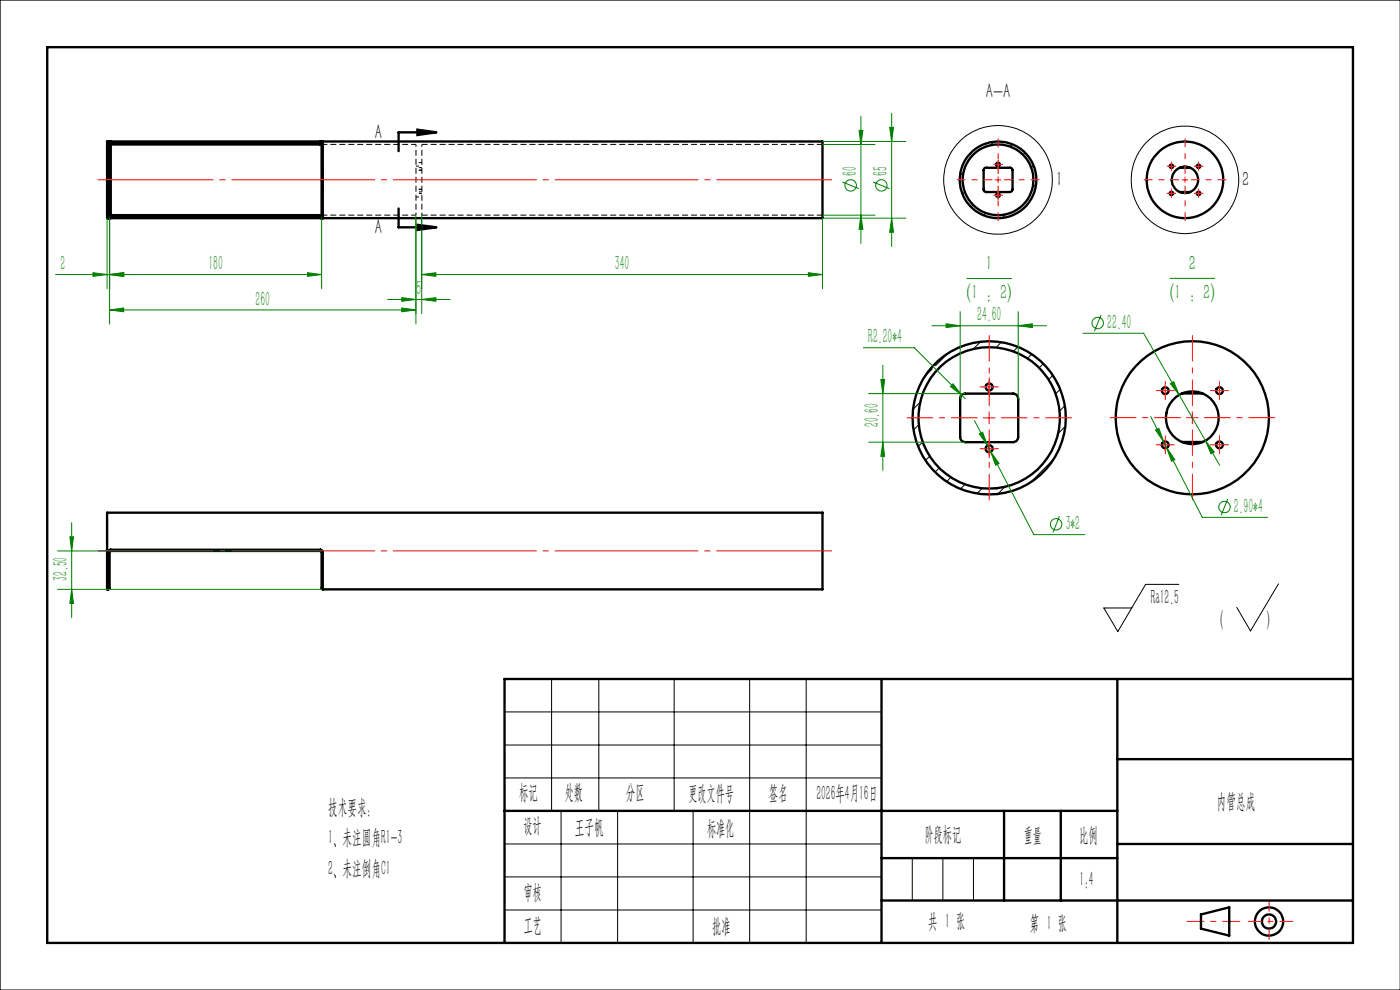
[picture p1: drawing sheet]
<svg xmlns="http://www.w3.org/2000/svg" width="297mm" height="210mm" viewBox="0 0 297 210" stroke-linecap="round" stroke-linejoin="round" font-family="sans-serif">
<path d="M23.5 30h44.5M68 46.3h-44.5M68.4 45.6h19.8" fill="none" stroke="#000" stroke-width=".21" stroke-dasharray="1.3 .6" stroke-dashoffset=".3" stroke-linecap="butt"/>
<path d="M88.2 30.6v15M68.5 45.6v-15M89.5 45.6v-15" fill="none" stroke="#000" stroke-width=".21" stroke-dasharray="1.3 .6" stroke-dashoffset=".8" stroke-linecap="butt"/>
<g fill="none" stroke="#000" stroke-width=".21" stroke-dasharray="1.3 .6" stroke-linecap="butt">
<path d="M22.7 35.6h.5M23.2 34.9h-.5M23.2 35.3h-.5M68.2 30.6h.3M68.3 30.5l-.1-.1M68.4 30.6l-.1-.1M68.5 30.6l-.2-.1M174.5 30.6h-85M22.7 41.4h.5M22.7 40.9h.5M23.2 40.6h-.5M68.2 45.9l.1-.2"/>
<path d="M68.3 45.7l.2-.1M68.5 45.6h-.3M89.5 45.6h85"/>
</g>
<path d="M88.2 35.2h1.3M89.5 35.6h-1.3M89.5 36.1h-1.3M89.5 34.5h-1.3M88.2 41.8h1.3M89.5 40.7h-1.3M89.5 40.2h-1.3M89.5 41h-1.3" fill="none" stroke="#000" stroke-width=".21" stroke-dasharray="1.3 .6" stroke-dashoffset=".6" stroke-linecap="butt"/>
<path d="M88.2 30.6h-19.8" fill="none" stroke="#000" stroke-width=".21" stroke-dasharray="1.3 .6" stroke-dashoffset=".2" stroke-linecap="butt"/>
<g fill="none" stroke="#000" stroke-width=".5">
<path d="M10 10h277v190h-277zM23 30v16.3M23 30l.2 .3M23 30h.1M23.1 30h.4M23.1 30h-.4v16.3h.3M23.2 30.3v15.7M23.2 30.3h.3M23.2 30.4h.3M23.5 30.6v15M23.5 30.4v.2M23.5 30.6l-.3 .3"/>
<path d="M23.5 30v.3M23.5 30h44.5M23.5 30.6h44.5M23.5 30.3v.1M23.5 30.3h44.5M23.5 30.4h44.5M68 30h.4M68 30.3h.2M68 30.4v.2M68 30.4h.2M68 30.6h.2M68 30v.3"/>
<path d="M68 30.3v.1M68.2 30.3v15.7M68.4 30h106.1v16.3h-106.1M68.4 30h.1M68.5 30v16.3M68.5 30l-.3 .3M88.5 27.5l4.1 .6-4.1 .5zM92.6 28.1h-8v4M208.9 35.7l5.3-.1a.54 .54 0 0 1 .6 .5v4.2l-.2 .3-5.4 .1a.54 .54 0 0 1-.5-.5v-4.2zM250.3 35.6h2.2M23 46.3h.1M23 46.3h.5"/>
<path d="M23.2 46l-.2 .3M23.2 46h.3M23.2 45.9h.3M23.2 45.4l.3 .2M23.5 45.6v.3M23.5 46v.3M23.5 46.3h44.5M23.5 45.6h44.5M23.5 45.9v.1M23.5 45.9h44.5M23.5 46h44.5M68 46.3h.4"/>
<path d="M68 46h.2M68 45.9h.2M68 45.6v.3M68 45.6h.2M68 46v.3M68 45.9v.1M68.2 46l.3 .3M68.4 46.3h.1M84.6 44.2v4h8M88.5 47.7l4.1 .5-4.1 .6zM250.3 40.7h2.2M204 83.8l.6-.3h10.3a1.08 1.08 0 0 1 1.1 1.1v8.1a1.08 1.08 0 0 1-1.1 1.1h-10.1a1.08 1.08 0 0 1-1.1-1.1v-8.1z"/>
<path d="M250.8 83.5h4.3M250.8 93.8h4.3M23 117.1v7.9M23.2 117.1v7.6l-.2 .3M23.2 117.1h-.2M23.5 116.6l-.4 .2-.1 .3M23.5 116.6v.3M23.5 116.9l-.3 .2M23.5 116.6h44.5M23.5 116.9h44.5M68 116.6l.3 .1 .2 .4M68 116.9l.2 .2"/>
<path d="M68 116.6v.3M68.2 117.1v7.7l.3 .2M68.2 117.1h.3M68.5 117.1v7.9M23 125h-.3v-16.2h151.8v16.2h-106M187 144v56M237 144v56M287 144h-180v56M107 172h130M213 172v19M225 172v19M237 161h50"/>
<path d="M237 179h50M187 191h100M187 182h50M254.8 194l6-1.5v6l-6-1.5z"/>
<circle cx="211.7" cy="38.1" r="8.1"/>
<circle cx="211.7" cy="34.9" r=".38"/>
<circle cx="211.7" cy="38.1" r="7.5"/>
<circle cx="248.5" cy="35.3" r=".37"/>
<circle cx="251.4" cy="38.1" r="8.1"/>
<circle cx="251.4" cy="38.2" r="2.81"/>
<circle cx="254.3" cy="35.3" r=".37"/>
<circle cx="211.7" cy="41.4" r=".37"/>
<circle cx="248.5" cy="41" r=".37"/>
<circle cx="254.3" cy="41" r=".37"/>
<circle cx="209.8" cy="88.7" r="15"/>
<circle cx="209.8" cy="95.2" r=".75"/>
<circle cx="209.8" cy="82.1" r=".74"/>
<circle cx="209.9" cy="88.6" r="16.2"/>
<circle cx="247.2" cy="94.4" r=".73"/>
<circle cx="247.2" cy="82.9" r=".73"/>
<circle cx="252.9" cy="88.6" r="16.2"/>
<circle cx="253" cy="88.6" r="5.6"/>
<circle cx="258.7" cy="94.4" r=".73"/>
<circle cx="258.7" cy="82.9" r=".73"/>
<circle cx="269.2" cy="195.5" r="1.51"/>
<circle cx="269.2" cy="195.5" r="3"/>
</g>
<g fill="none" stroke="#000" stroke-width=".21">
<path d="M0 0h297v210h-297zM204.4 36.5l-.7 .7M210.8 30.1l-.8 .7M214.8 30.6l-.5 .5M217.5 32.4l-.5 .4M219.3 35.1l-.5 .5M219.8 39l-.8 .8M204.7 40.7l-.5 .5M206.4 43.5l-.4 .4M209.2 45.2l-.5 .5M213.4 45.5l-.8 .7M197.8 78.3l-1.6 1.6"/>
<path d="M201.1 75l-2.6 2.6M208 72.5l-1.5 1.5M212.4 72.6l-1.1 1.1M215.9 73.6l-.9 .9M218.9 75.1l-.9 .9M221.3 77.1l-.8 .9M223.3 79.6l-.8 .9M194.9 90.1l-1.1 1.1M195.2 85.3l-1.5 1.5M195.8 93.8l-1 .9M197.2 96.8l-.9 .9M199.2 99.3l-.8 .8"/>
<path d="M223.5 97.4l-4.9 4.9M224.9 82.5l-1 1M225.9 86.1l-1.1 1.1M226 90.4l-1.5 1.6M201.7 101.2l-.9 1M204.7 102.8l-.9 .9M208.4 103.6l-1.1 1.1M213.2 103.2l-1.5 1.6M250.1 124h-7.1l-5.9 10-2.9-5h5.9M271.2 123.9l-5.9 9.9-2.9-5M107 151h80M107 158h80"/>
<path d="M117 144v28M127 144v28M143 144v28M159 144v56M171 144v56M107 165h80M107 179h80M119 172v28M131 172v28M147 172v28M107 186h80M107 193h80"/>
<path d="M193.5 182v9M200 182v9M206.5 182v9"/>
<circle cx="211.7" cy="38.2" r="11.5"/>
<circle cx="251.4" cy="38.2" r="11.4"/>
</g>
<g fill="none" stroke="#008000" stroke-width=".21">
<path d="M174.5 30h17.7M174.5 30.6h11.1M178.7 38.6l3.5 1.4M182.2 27.6h.9l-.5 3zM182.6 24.7v26.9M185.2 38.6l3.5 1.4M188.7 27h.8l-.3 3zM189.2 24v28.3M11.8 58.2h56.4M19.7 57.8l3 .4-3 .4zM22.7 46.3v14.9M23.2 58.2l3-.4v.8z"/>
<path d="M23.2 46.3v22.4M65.2 57.8l3 .4-3 .4zM68.2 46.3v14.9M88.2 45.6v23.1M89.5 58.2l3-.4v.8zM89.5 45.6v20.9M89.5 58.2h85M171.5 57.8l3 .4-3 .4zM174.5 45.6h11.1M182.6 45.6l.5 3h-.9zM189.2 46.3l.3 3h-.8zM192.2 46.3h-17.7v14.9"/>
<path d="M205.1 59.1h9.5M248.2 59h9.5M23.2 65.7l3-.4v.8zM23.2 65.7h65M82.2 63.5h13.3M85.2 63.1l3 .4-3 .4zM85.2 65.3l3 .4-3 .4zM89.5 63.5l3-.4v.8zM183.2 73.8h10.8l10.8 10.8M187.3 77.5v22.3M197.7 69.1h24.3M200.7 68.7l3 .4-3 .4z"/>
<path d="M203.7 66.1v18.5M216 69.1l3-.4v.8zM216 66.1v18.5M229.7 70.7h12.9l16.1 28M233.6 66.8l-1.4 3.5M184.3 83.5h20.5M184.3 93.8h20.5M186.9 80.5h.8l-.4 3zM187.3 93.8l.4 3h-.8zM202.2 81.4l1.8 2.4-2.4-1.8zM206.7 89.2l2.8 5.3M207.8 92l.7-.3 1 2.8z"/>
<path d="M209.5 94.5l.7 1.3M210.2 95.8l1.7 2.5-.7 .4zM210.2 95.8l9.1 17.6h10.9M244.1 88.4l2.8 5.3M245.1 91.2l.8-.3 1 2.8zM246.9 93.7l.6 1.3M247.5 95l1.7 2.5-.7 .4zM247.5 95l7.6 14.7h13.8M248.3 81.4l.7-.4 1.2 2.8zM255.7 93.5l1.9 2.4-.7 .4zM12.2 116.9h56M14.8 113.9h.8l-.4 3z"/>
<path d="M15.2 110.9v20.1M224.8 109.5l-1.4 3.5M260.5 105.8l-1.4 3.5M12.2 125h56M15.2 125l.4 3h-.8z"/>
<circle cx="180.5" cy="39.3" r="1.2"/>
<circle cx="187" cy="39.3" r="1.21"/>
<circle cx="232.9" cy="68.5" r="1.2"/>
<circle cx="224.1" cy="111.2" r="1.21"/>
<circle cx="259.8" cy="107.6" r="1.22"/>
</g>
<path d="M20.7 38.1h155.8M20.7 116.9h155.8" fill="none" stroke="#f00" stroke-width=".21" stroke-dasharray="30.5 1.3 1.3 1.3" stroke-dashoffset="5.9" stroke-linecap="butt"/>
<path d="M210.5 38.1h-7.5M211.7 36.9v-7.5M211.7 39.4v7.5M213 38.1h7.5M250.1 38.1h-7.5M251.4 36.9v-7.5M251.4 39.4v7.5M252.6 38.1h7.5" fill="none" stroke="#f00" stroke-width=".21" stroke-dasharray="30.5 1.3 1.3 1.3" stroke-dashoffset="28.6" stroke-linecap="butt"/>
<g fill="none" stroke="#f00" stroke-width=".21" stroke-dasharray="30.5 1.3 1.3 1.3" stroke-linecap="butt">
<path d="M211.1 34.9h-.4M211.7 34.2v-.3M211.7 35.5v.4M212.4 34.9h.3M247.9 35.3h-.4M248.5 34.6v-.3M248.5 35.9v.3M249.1 35.3h.4M253.6 35.3h-.3M254.3 34.6v-.3M254.3 35.9v.3M254.9 35.3h.4"/>
<path d="M211.1 41.4h-.4M211.7 40.8v-.4M211.7 42v.4M212.4 41.4h.3M247.9 41h-.4M248.5 40.4v-.4M248.5 41.6v.4M249.1 41h.4M253.6 41h-.3M254.3 40.4v-.4M254.3 41.6v.4M254.9 41h.4"/>
<path d="M208.6 82.1h-.7M208.6 95.2h-.7M209.9 80.8v-.7M209.9 83.3v.8M209.9 93.9v-.7M209.9 96.4v.8M211.1 82.1h.8M211.1 95.2h.8M246 94.3h-.8M246 82.8h-.8M247.2 93.1v-.7M247.2 95.6v.7"/>
<path d="M247.2 81.6v-.7M247.2 84.1v.7M248.5 94.3h.7M248.5 82.8h.7M257.5 94.3h-.8M257.5 82.8h-.8M258.7 93.1v-.7M258.7 95.6v.7M258.7 81.6v-.7M258.7 84.1v.7M260 94.3h.7M260 82.8h.7"/>
</g>
<path d="M207.4 88.6h-15M209.9 86.1v-15M209.9 91.1v15M212.4 88.6h15M250.5 88.6h-15M253 86.1v-15M253 91.1v15M255.5 88.6h15" fill="none" stroke="#f00" stroke-width=".21" stroke-dasharray="30.5 1.3 1.3 1.3" stroke-dashoffset="24.9" stroke-linecap="butt"/>
<path d="M251.7 195.5h11.4" fill="none" stroke="#f00" stroke-width=".21" stroke-dasharray="6.3 1.3 1.3 1.3" stroke-dashoffset="2.6" stroke-linecap="butt"/>
<path d="M264.7 195.5h9.6" fill="none" stroke="#f00" stroke-width=".21" stroke-dasharray="6.3 1.3 1.3 1.3" stroke-dashoffset="3.4" stroke-linecap="butt"/>
<path d="M269.2 191.2v8.1" fill="none" stroke="#f00" stroke-width=".21" stroke-dasharray="6.3 1.3 1.3 1.3" stroke-dashoffset="4.2" stroke-linecap="butt"/>
<g fill="none" stroke="#f00" stroke-width=".21">
<path d="M211.1 38.2h1.2M211.1 34.9h1.2M211.7 34.2v1.3M211.7 37.5v1.3M247.9 35.3h1.2M248.5 34.6v1.3M250.8 38.2h1.2M251.4 37.5v1.3M253.6 35.3h1.3M254.2 34.6v1.3M211.1 41.4h1.2M211.7 40.8v1.2"/>
<path d="M247.9 41h1.2M248.5 40.4v1.3M253.6 41h1.3M254.2 40.4v1.3M208.6 88.6h2.5M208.6 82.1h2.5M208.6 95.2h2.5M209.8 80.8v2.6M209.8 87.4v2.5M209.8 93.9v2.5M246 94.4h2.5M246 82.9h2.5"/>
<path d="M247.2 81.6v2.5M247.2 93.1v2.5M251.7 88.6h2.5M252.9 87.4v2.5M257.5 94.4h2.4M257.5 82.9h2.4M258.7 81.6v2.5M258.7 93.1v2.5"/>
</g>
<path d="M88.5 27.5l4.1 .6-4.1 .5zM88.5 47.7l4.1 .5-4.1 .6z" fill="#000"/>
<g fill="#008000">
<path d="M216 69.1l3-.4v.8zM200.7 68.7l3 .4-3 .4z"/>
<path d="M207.8 92l1.7 2.5-1-2.8zM210.2 95.8l1 2.9 .7-.4zM202.2 81.4l-.6 .6 2.4 1.8zM255.7 93.5l1.2 2.8 .7-.4zM248.3 81.4l1.9 2.4-1.2-2.8zM245.1 91.2l1.8 2.5-1-2.8zM247.5 95l1 2.9 .7-.4z"/>
<path d="M85.2 63.1l3 .4-3 .4zM89.5 63.5l3-.4v.8z"/>
<path d="M23.2 58.2l3-.4v.8zM65.2 57.8l3 .4-3 .4z"/>
<path d="M171.5 57.8l3 .4-3 .4zM89.5 58.2l3-.4v.8zM85.2 65.3l3 .4-3 .4zM23.2 65.7l3-.4v.8zM23.2 58.2l3-.4v.8zM19.7 57.8l3 .4-3 .4z"/>
<path d="M14.8 113.9h.8l-.4 3zM15.2 125l.4 3h-.8zM186.9 80.5h.8l-.4 3zM187.3 93.8l.4 3h-.8z"/>
<path d="M188.7 27h.8l-.3 3zM189.2 46.3l.3 3h-.8zM182.2 27.6h.9l-.5 3zM182.6 45.6l.5 3h-.9z"/>
</g>
<g font-size="4.4">
<text x="209.1" y="20.8">A-A</text>
<text x="79.5" y="29.4">A</text>
<text x="224" y="39.5">1</text>
<text x="263.6" y="39.5">2</text>
<text x="79.5" y="49.5">A</text>
<text x="244.2" y="128.1">Ra12.5</text>
<text x="258.9" y="132.7">(</text>
<text x="268.7" y="132.7">)</text>
<text x="69.6" y="172.6">技术要求：</text>
<text x="110.1" y="169.5">标记</text>
<text x="119.8" y="169.5">处数</text>
<text x="132.8" y="169.5">分区</text>
<text x="146.1" y="169.8">更改文件号</text>
<text x="163.1" y="169.8">签名</text>
<text x="173.2" y="169.8">2026年4月16日</text>
<text x="258.2" y="171.4">内管总成</text>
<text x="69.6" y="179.1">1、未注圆角R1-3</text>
<text x="111" y="176.6">设计</text>
<text x="122" y="176.9">王子帆</text>
<text x="150" y="177.1">标准化</text>
<text x="196.2" y="178.4">阶段标记</text>
<text x="217.2" y="178.7">重量</text>
<text x="228.9" y="178.7">比例</text>
<text x="69.6" y="185.6">2、未注倒角C1</text>
<text x="111.1" y="190.8">审核</text>
<text x="229" y="187.9">1:4</text>
<text x="111.1" y="197.7">工艺</text>
<text x="151.1" y="197.9">批准</text>
<text x="196.9" y="196.9">共 1 张</text>
<text x="218.5" y="197.3">第 1 张</text>
</g>
<g font-size="4.4" fill="#008000">
<text x="181.8" y="37.3" transform="rotate(-90 181.8 37.3)">60</text>
<text x="188.3" y="37.3" transform="rotate(-90 188.3 37.3)">65</text>
<text x="12.8" y="57.3">2</text>
<text x="44.2" y="57.3">180</text>
<text x="130.5" y="57.3">340</text>
<text x="209.1" y="57.3">1</text>
<text x="252.2" y="57.3">2</text>
<text x="54.2" y="64.8">260</text>
<text x="88.4" y="62.6">5</text>
<text x="205.1" y="63.4">(1 : 2)</text>
<text x="248.2" y="63.4">(1 : 2)</text>
<text x="207.3" y="68.2">24.60</text>
<text x="234.9" y="69.8">22.40</text>
<text x="184.2" y="72.9">R2.20*4</text>
<text x="186.4" y="90.6" transform="rotate(-90 186.4 90.6)">20.60</text>
<text x="226.1" y="112.5">3*2</text>
<text x="261.8" y="108.8">2.90*4</text>
<text x="14.3" y="123.2" transform="rotate(-90 14.3 123.2)">32.50</text>
</g>
</svg>
